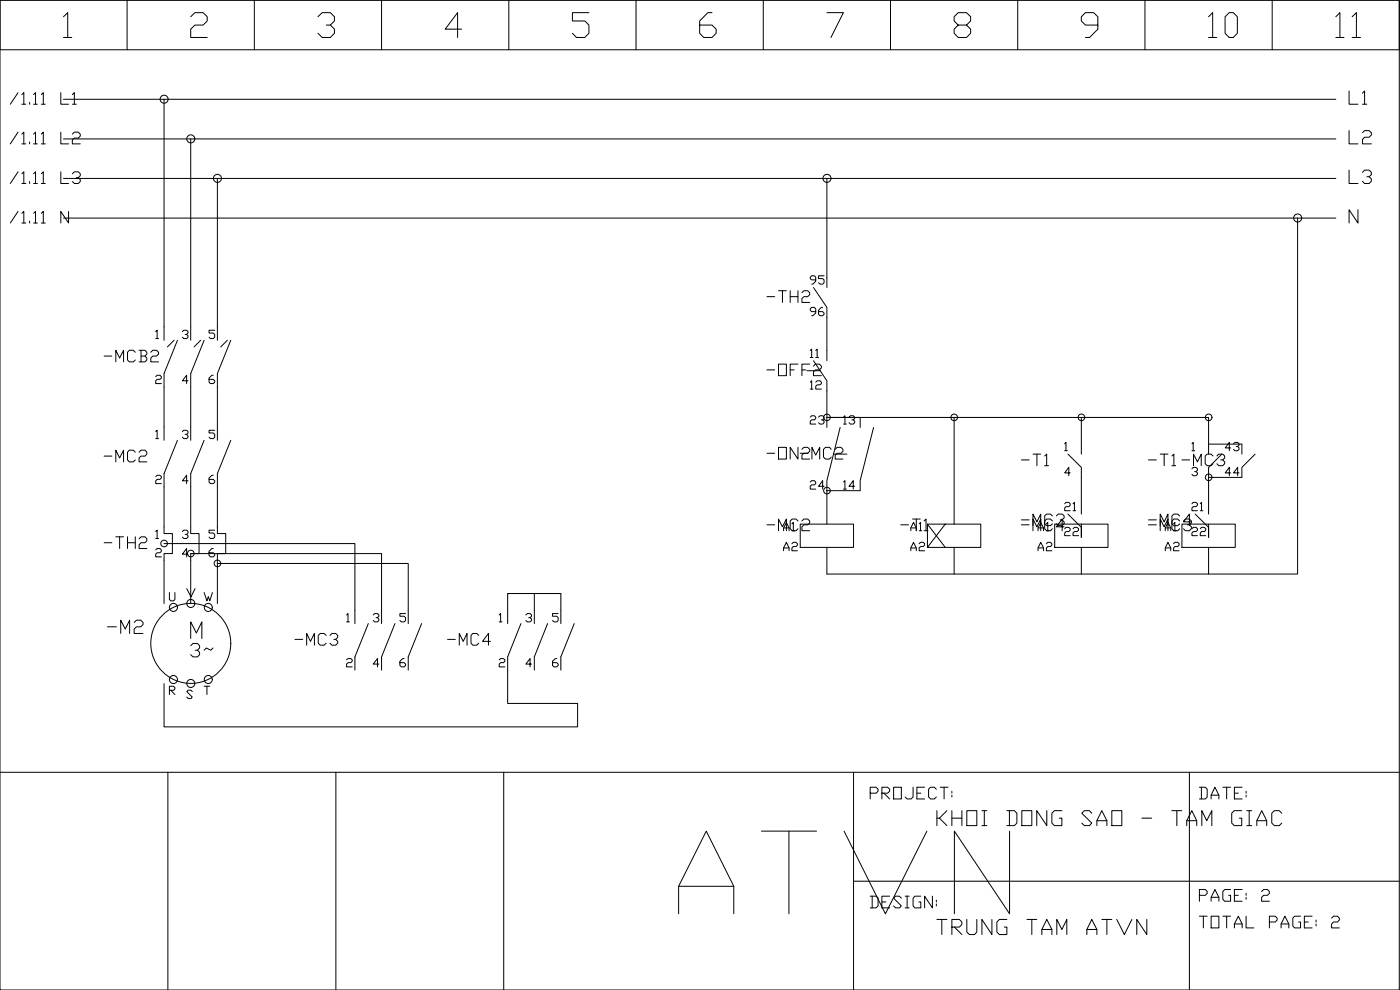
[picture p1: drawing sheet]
<svg xmlns="http://www.w3.org/2000/svg" width="420mm" height="297mm" viewBox="0 0 420 297" stroke-linecap="round" stroke-linejoin="round" font-family="sans-serif">
<!-- layer: DT_FRAME -->
<g fill="none" stroke="#000" stroke-width=".3">
<path d="M0 .1h419.9v296.9h-419.9zM0 .1v14.8h419.9v-14.8M38.1 .1v14.8M76.3 .1v14.8M114.5 .1v14.8M152.7 .1v14.8M190.9 .1v14.8M229.1 .1v14.8M267.3 .1v14.8M305.4 .1v14.8M343.6 .1v14.8M381.8 .1v14.8"/>
<path d="M0 231.7h419.9M50.4 231.7v65.3M100.8 231.7v65.3M151.2 231.7v65.3M256.2 231.7v65.3M357 231.7v65.3M256.2 264.4h163.7"/>
</g>
<!-- layer: DT_TEXT -->
<g fill="none" stroke="#000" stroke-width=".3">
<path d="M19 5l1.3-1.2v7.4M19 11.2h2.5M57.2 5l1.3-1.2h2.5l1.2 1.2v1.3l-1.2 1.2h-2.5l-1.3 1.2v2.5h5M95.4 5l1.3-1.2h2.4l1.3 1.2v1.3l-1.3 1.2h-1.2M99.1 7.5l1.3 1.2v1.3l-1.3 1.2h-2.4l-1.3-1.2M138.6 8.7h-5l3.7-4.9v7.4M176.7 3.8h-4.9v2.5h3.7l1.2 1.2v2.5l-1.2 1.2h-2.5l-1.2-1.2M213.7 3.8h-1.3l-2.4 2.5v3.7l1.2 1.2h2.5l1.2-1.2v-1.3l-1.2-1.2h-3.7M248.2 3.8h4.9l-3.7 7.4M287.6 7.5l-1.3-1.2v-1.3l1.3-1.2h2.5l1.2 1.2v1.3l-1.2 1.2h-2.5l-1.3 1.2v1.3l1.3 1.2h2.5l1.2-1.2v-1.3l-1.2-1.2M329.5 7.5h-3.7l-1.3-1.2v-1.3l1.3-1.2h2.4l1.3 1.2v3.7l-2.5 2.5h-1.2M407.5 62.9v4l-2.6-4v4"/>
<path d="M46.7 99.5l.5-.4v2.5M54.7 99.5l.5-.4h.8l.4 .4v.4l-.4 .5h-.4M64.4 99.1h-1.7v.8h1.3l.4 .5v.8l-.4 .4h-.8l-.5-.4M46.7 113l.5-.4h.8l.4 .4v.4l-.4 .4h-.8l-.5 .4v.9h1.7M46.7 101.6h.9M56 100.4l.4 .3v.5l-.4 .4h-.8l-.5-.4M56.4 114.2h-1.7l1.3-1.6v2.5M64 112.6h-.4l-.9 .8v1.3l.5 .4h.8l.4-.4v-.5l-.4-.4h-1.3M46.7 129.5l.5-.4v2.5M46.7 131.6h.9M54.7 129.5l.5-.4h.8l.4 .4v.4l-.4 .4h-.4M56 130.3l.4 .5v.4l-.4 .4h-.8l-.5-.4"/>
<path d="M64.4 129.1h-1.7v.8h1.3l.4 .4v.9l-.4 .4h-.8l-.5-.4M319.5 133.2l.4-.5v2.5M319.5 135.2h.8M357.7 133.2l.4-.5v2.5M46.7 143l.5-.4h.8l.4 .4v.4l-.4 .4h-.8l-.5 .5v.8h1.7M54.7 159.5l.5-.4h.8l.4 .4v.4l-.4 .4h-.4M56.4 144.3h-1.7l1.3-1.7v2.5M64 142.6h-.4l-.9 .8v1.3l.5 .4h.8l.4-.4v-.4l-.4-.5h-1.3M64.4 159.1h-1.7v.8h1.3l.4 .4v.8l-.4 .5h-.8l-.5-.5M230.2 157.5h2.3M240.7 156.3l.6-.6h1.1l.6 .6v.6l-.6 .6h-1.1l-.6 .6v1.1h2.3M306.5 157.5h2.4"/>
<path d="M306.5 156h2.4M321.2 141.9h-1.7l1.3-1.7v2.5M46.7 165l.5-.4h.8l.4 .4v.4l-.4 .4h-.8l-.5 .5v.8h1.7M46.7 161.6h.9M56 160.3l.4 .5v.3l-.4 .5h-.8l-.5-.5M56.4 166.3h-1.7l1.3-1.7v2.5M64 164.6h-.4l-.9 .8v1.3l.5 .4h.8l.4-.4v-.4l-.4-.5h-1.3M104 184.5l.4-.4v2.5M104 198l.4-.4h.9l.4 .4v.4l-.4 .4h-.9l-.4 .4v.9h1.7M104 186.6h.9M112 184.5l.4-.4h.9l.4 .4v.4l-.4 .4h-.4M113.3 185.3l.4 .4v.5l-.4 .4h-.9l-.4-.4"/>
<path d="M113.7 199.2h-1.7l1.3-1.6v2.5M121.3 197.6h-.4l-.9 .8v1.3l.4 .4h.9l.4-.4v-.5l-.4-.4h-1.3M121.7 184.1h-1.7v.8h1.3l.4 .4v.9l-.4 .4h-.9l-.4-.4M149.8 184.5l.4-.4v2.5M149.8 198l.4-.4h.9l.4 .4v.4l-.4 .4h-.9l-.4 .4v.9h1.7M149.8 186.6h.9M157.8 184.5l.4-.4h.9l.4 .4v.4l-.4 .4h-.4M159.1 185.3l.4 .4v.5l-.4 .4h-.9l-.4-.4M159.5 199.2h-1.7l1.3-1.6v2.5M167.1 197.6h-.4l-.9 .8v1.3l.4 .4h.9l.4-.4v-.5l-.4-.4h-1.3M167.5 184.1h-1.7v.8h1.3l.4 .4v.9l-.4 .4h-.9l-.4-.4"/>
</g>
<!-- layer: DT_PWR_L1 -->
<g fill="none" stroke="#000" stroke-width=".3">
<path d="M19 29.8h381.9M49.2 29.8v68.3M49.2 116.1v12M49.2 146.1v12M49.2 163.1h57.3v20M49.2 168.1v13M168.3 178.1v5M152.4 201.1v10h21v7h-124.2v-13"/>
<circle cx="49.3" cy="29.8" r="1.21"/>
<circle cx="49.3" cy="163.1" r=".99"/>
</g>
<!-- layer: DT_PWR_L2 -->
<g fill="none" stroke="#000" stroke-width=".3">
<path d="M19 41.7h381.9M57.2 41.7v56.4M57.2 116.1v12M57.2 146.1v12M57.2 166.1h57.3v17M57.2 168.1v13M160.4 178.1v5"/>
<circle cx="57.3" cy="41.7" r="1.21"/>
<circle cx="57.3" cy="166.1" r=".99"/>
</g>
<!-- layer: DT_PWR_L3 -->
<g fill="none" stroke="#000" stroke-width=".3">
<path d="M19 53.5h381.9M65.2 53.5v44.6M65.2 116.1v12M65.2 146.1v12M65.2 169.1h57.3v14M65.2 168.1v13M168.3 178.1h-15.9v5"/>
<circle cx="65.3" cy="53.5" r="1.21"/>
<circle cx="248.2" cy="53.5" r="1.21"/>
<circle cx="65.3" cy="169" r=".99"/>
</g>
<!-- layer: DT_PWR_N -->
<g fill="none" stroke="#000" stroke-width=".3">
<path d="M19 65.4h381.9"/>
<circle cx="389.4" cy="65.4" r="1.21"/>
</g>
<!-- layer: DT_DEVICE_LINE -->
<g fill="none" stroke="#000" stroke-width=".3">
<path d="M49.2 98.1v4M57.2 98.1v4M65.2 98.1v4M244.1 86.3l4.1 5.9v3M52.2 102.1l-2 2M53.3 102.1l-4.1 10v4M60.2 102.1l-1.9 2M61.3 102.1l-4.1 10v4M68.2 102.1l-1.9 2M69.3 102.1l-4.1 10v4M244.1 108.2l4.1 6v3M49.2 128.1v4"/>
<path d="M53.3 132.1l-4.1 10v4M57.2 128.1v4M61.3 132.1l-4.1 10v4M65.2 128.1v4M69.3 132.1l-4.1 10v4M252.1 128.3l-3.9 15.9v3M262.2 128.3l-4.1 15.9v3M320.5 136.3l4 3.9v3M324.5 133.3v3M376.7 136.3l-4 3.9v3M49.2 158.1v2h2.5v6h-2.5v2M57.2 158.1v2h2.5v6h-2.5v2"/>
<path d="M65.2 158.1v2h2.5v6h-2.5v2M240.2 157.3h16v6.9h-16zM278.3 157.3l5.4 6.9M283.7 157.3l-5.4 6.9h16v-6.9h-16v6.9M316.5 157.3h16v6.9h-16zM320.5 154.2l4 4v3M354.7 157.3h16v6.9h-16zM358.7 154.2l4 4v3M50.8 177.8v2.1l.5 .4h.8l.4-.4v-2.1M61.3 177.8l.8 2.5 .4-1.3 .4 1.3 .9-2.5M57.2 191.6v-5l1.7 3.3 1.7-3.3v5M106.5 183.1v4"/>
<path d="M110.5 187.1l-4 10v4M114.5 183.1v4M118.5 187.1l-4 10v4M122.5 183.1v4M126.5 187.1l-4 10v4M152.4 183.1v4M156.3 187.1l-3.9 10v4M160.4 183.1v4M164.3 187.1l-3.9 10v4M168.3 183.1v4M172.3 187.1l-4 10v4M50.8 207.1h1.3l.4-.4v-.4l-.4-.4h-1.3v2.5"/>
<path d="M51.3 207.1l1.2 1.3M57.7 207.5l-.4-.4h-.8l-.5 .4 1.7 1.7-.4 .4h-.8l-.5-.4M61.3 205.9h1.6M62.1 205.9v2.5"/>
<circle cx="52" cy="182.3" r="1.21"/>
<circle cx="57.3" cy="193" r="12"/>
<circle cx="62.5" cy="182.3" r="1.21"/>
<circle cx="52" cy="203.9" r="1.21"/>
<circle cx="57.3" cy="205.1" r="1.21"/>
<circle cx="62.5" cy="203.9" r="1.21"/>
</g>
<!-- layer: DT_CTRL_WIRE -->
<g fill="none" stroke="#000" stroke-width=".3">
<path d="M248.2 53.5v29.8M248.2 95.2v10M248.2 117.2v8.1h114.5v8h10M248.2 125.3h9.9M286.3 125.3v32M324.5 125.3v8M258.1 147.2h-9.9v10.1M324.5 143.2v8M372.7 143.2h-10v8"/>
<circle cx="286.4" cy="125.2" r=".99"/>
<circle cx="324.5" cy="125.2" r=".99"/>
<circle cx="362.7" cy="125.2" r=".99"/>
<circle cx="362.7" cy="143.2" r=".99"/>
</g>
<!-- layer: DT_CTRL_N -->
<path d="M389.4 65.4v106.8h-26.7M248.2 164.2v8h114.5v-8M286.3 164.2v8M324.5 164.2v8" fill="none" stroke="#000" stroke-width=".3"/>
<text font-size="34" x="202.5" y="275.5">ATVN</text>
<g font-size="11.9">
<text x="361.6" y="12.3">10</text>
<text x="399.7" y="12.3">11</text>
</g>
<g font-size="8.4">
<text x="280.1" y="249.1">KHOI DONG SAO - TAM GIAC</text>
<text x="280.1" y="281.5">TRUNG TAM ATVN</text>
</g>
<text font-size="7.9" x="403.6" y="56.4">L3</text>
<g font-size="7.5">
<text x="403.6" y="32.5">L1</text>
<text x="403.6" y="44.4">L2</text>
<text x="31" y="191.2">-M2</text>
<text x="56.1" y="198.3">3~</text>
</g>
<g font-size="7.1">
<text x="1.8" y="32.5">/1.11 L1</text>
<text x="1.8" y="44.4">/1.11 L2</text>
<text x="1.8" y="56.4">/1.11 L3</text>
<text x="1.8" y="68.1">/1.11 N</text>
<text x="229" y="92.1">-TH2</text>
<text x="30" y="109.7">-MCB2</text>
<text x="229" y="113.9">-OFF2</text>
<text x="30" y="139.7">-MC2</text>
<text x="229" y="139">-ON2</text>
<text x="238.8" y="139">-MC2</text>
<text x="305.2" y="141.1">-T1</text>
<text x="343.6" y="141.1">-T1</text>
<text x="353.5" y="141.1">-MC3</text>
<text x="343.6" y="159.1">-MC4</text>
<text x="30" y="165.8">-TH2</text>
<text x="87.1" y="194.7">-MC3</text>
<text x="133" y="194.7">-MC4</text>
<text x="260" y="240.9">PROJECT:</text>
<text x="358.8" y="240.9">DATE:</text>
<text x="260" y="273.8">DESIGN:</text>
<text x="358.8" y="271.6">PAGE: 2</text>
<text x="358.8" y="279.8">TOTAL PAGE: 2</text>
</g>
<g font-size="5.7">
<text x="242" y="86.4">95</text>
<text x="242" y="96">96</text>
<text x="246.6" y="108.7" transform="rotate(-90 246.6 108.7)">11</text>
<text x="242" y="117.8">12</text>
<text x="242" y="128.4">23</text>
<text x="251.9" y="128.4">13</text>
<text x="366.5" y="136.5">43</text>
<text x="366.5" y="143.9">44</text>
<text x="242" y="147.8">24</text>
<text x="251.9" y="147.8">14</text>
<text x="318.2" y="154.5">21</text>
<text x="356.7" y="154.5">21</text>
<text x="233.9" y="160.5">A1</text>
<text x="272" y="160.5">A1</text>
<text x="310.4" y="160.5">A1</text>
<text x="318.2" y="161.9">22</text>
<text x="348.5" y="160.5">A1</text>
<text x="356.7" y="161.9">22</text>
<text x="233.9" y="166.5">A2</text>
<text x="272" y="166.5">A2</text>
<text x="310.4" y="166.5">A2</text>
<text x="348.5" y="166.5">A2</text>
<text x="54.7" y="180.3">V</text>
</g>
</svg>
